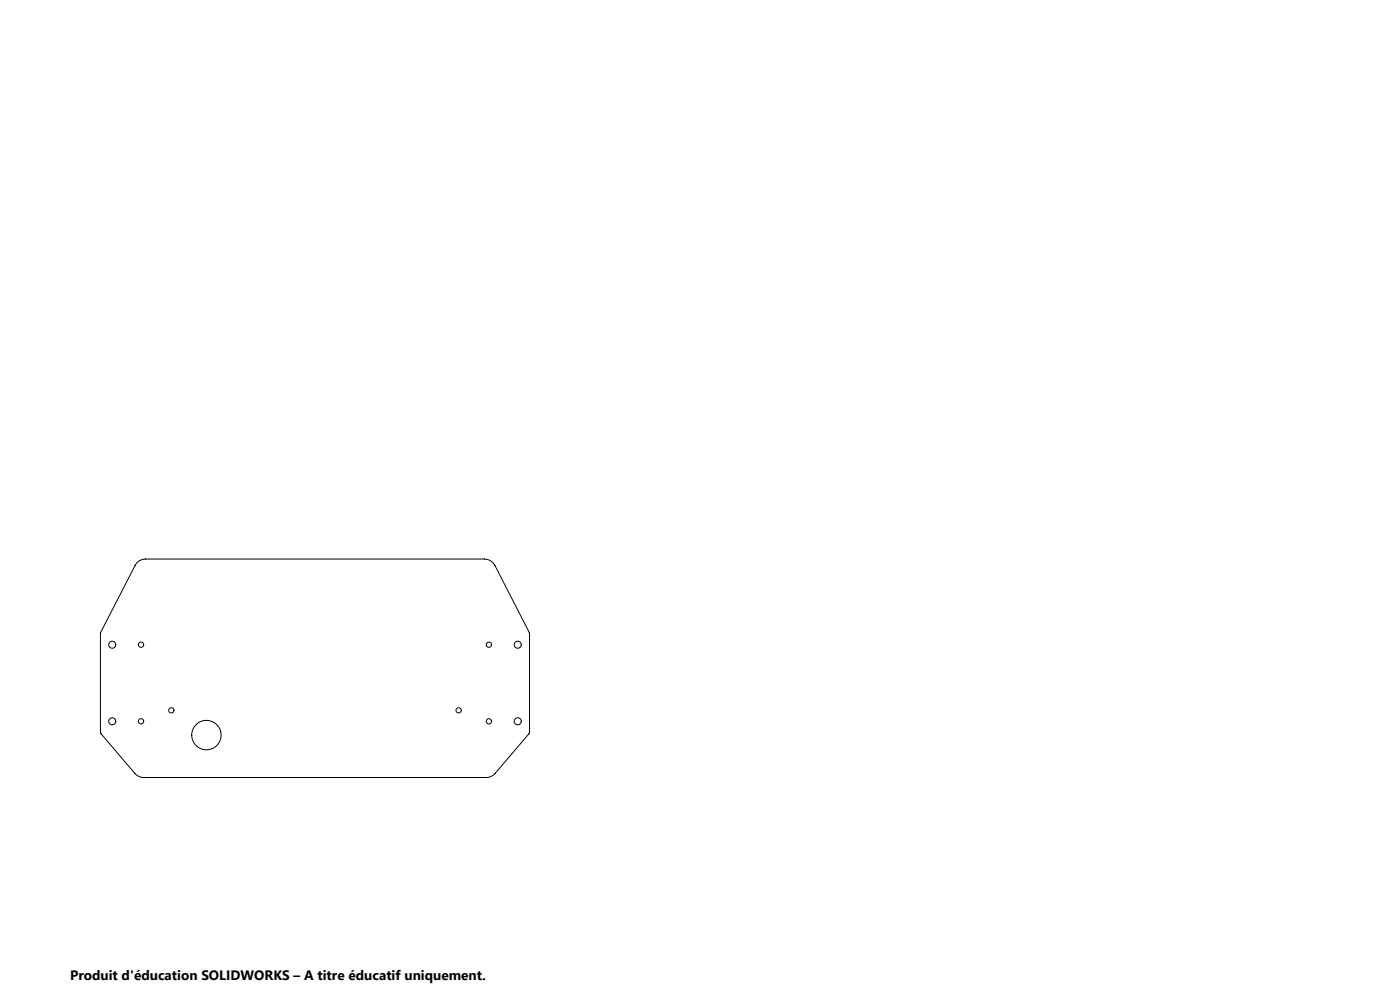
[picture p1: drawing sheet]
<svg xmlns="http://www.w3.org/2000/svg" width="1189mm" height="841mm" viewBox="0 0 1189 841" stroke-linecap="round" stroke-linejoin="round" font-family="sans-serif">
<g fill="none" stroke="#000" stroke-width=".85">
<path d="M116 478l4-3 4-1h287a10 10 0 0 1 9 6l30 58v84l-29 34a10 10 0 0 1-8 4h-291a10 10 0 0 1-7-4l-30-34v-84z"/>
<circle cx="95" cy="547" r="3"/>
<circle cx="120" cy="547" r="2.3"/>
<circle cx="415" cy="547" r="2.3"/>
<circle cx="440" cy="547" r="3"/>
<circle cx="95" cy="612" r="3"/>
<circle cx="120" cy="612" r="2.2"/>
<circle cx="145" cy="603" r="2.3"/>
<circle cx="390" cy="603" r="2.3"/>
<circle cx="415" cy="612" r="2.2"/>
<circle cx="440" cy="612" r="3"/>
<circle cx="175" cy="624" r="13"/>
</g>
<text font-size="11.6" x="59" y="832">Produit d'éducation SOLIDWORKS – A titre éducatif uniquement.</text>
</svg>
